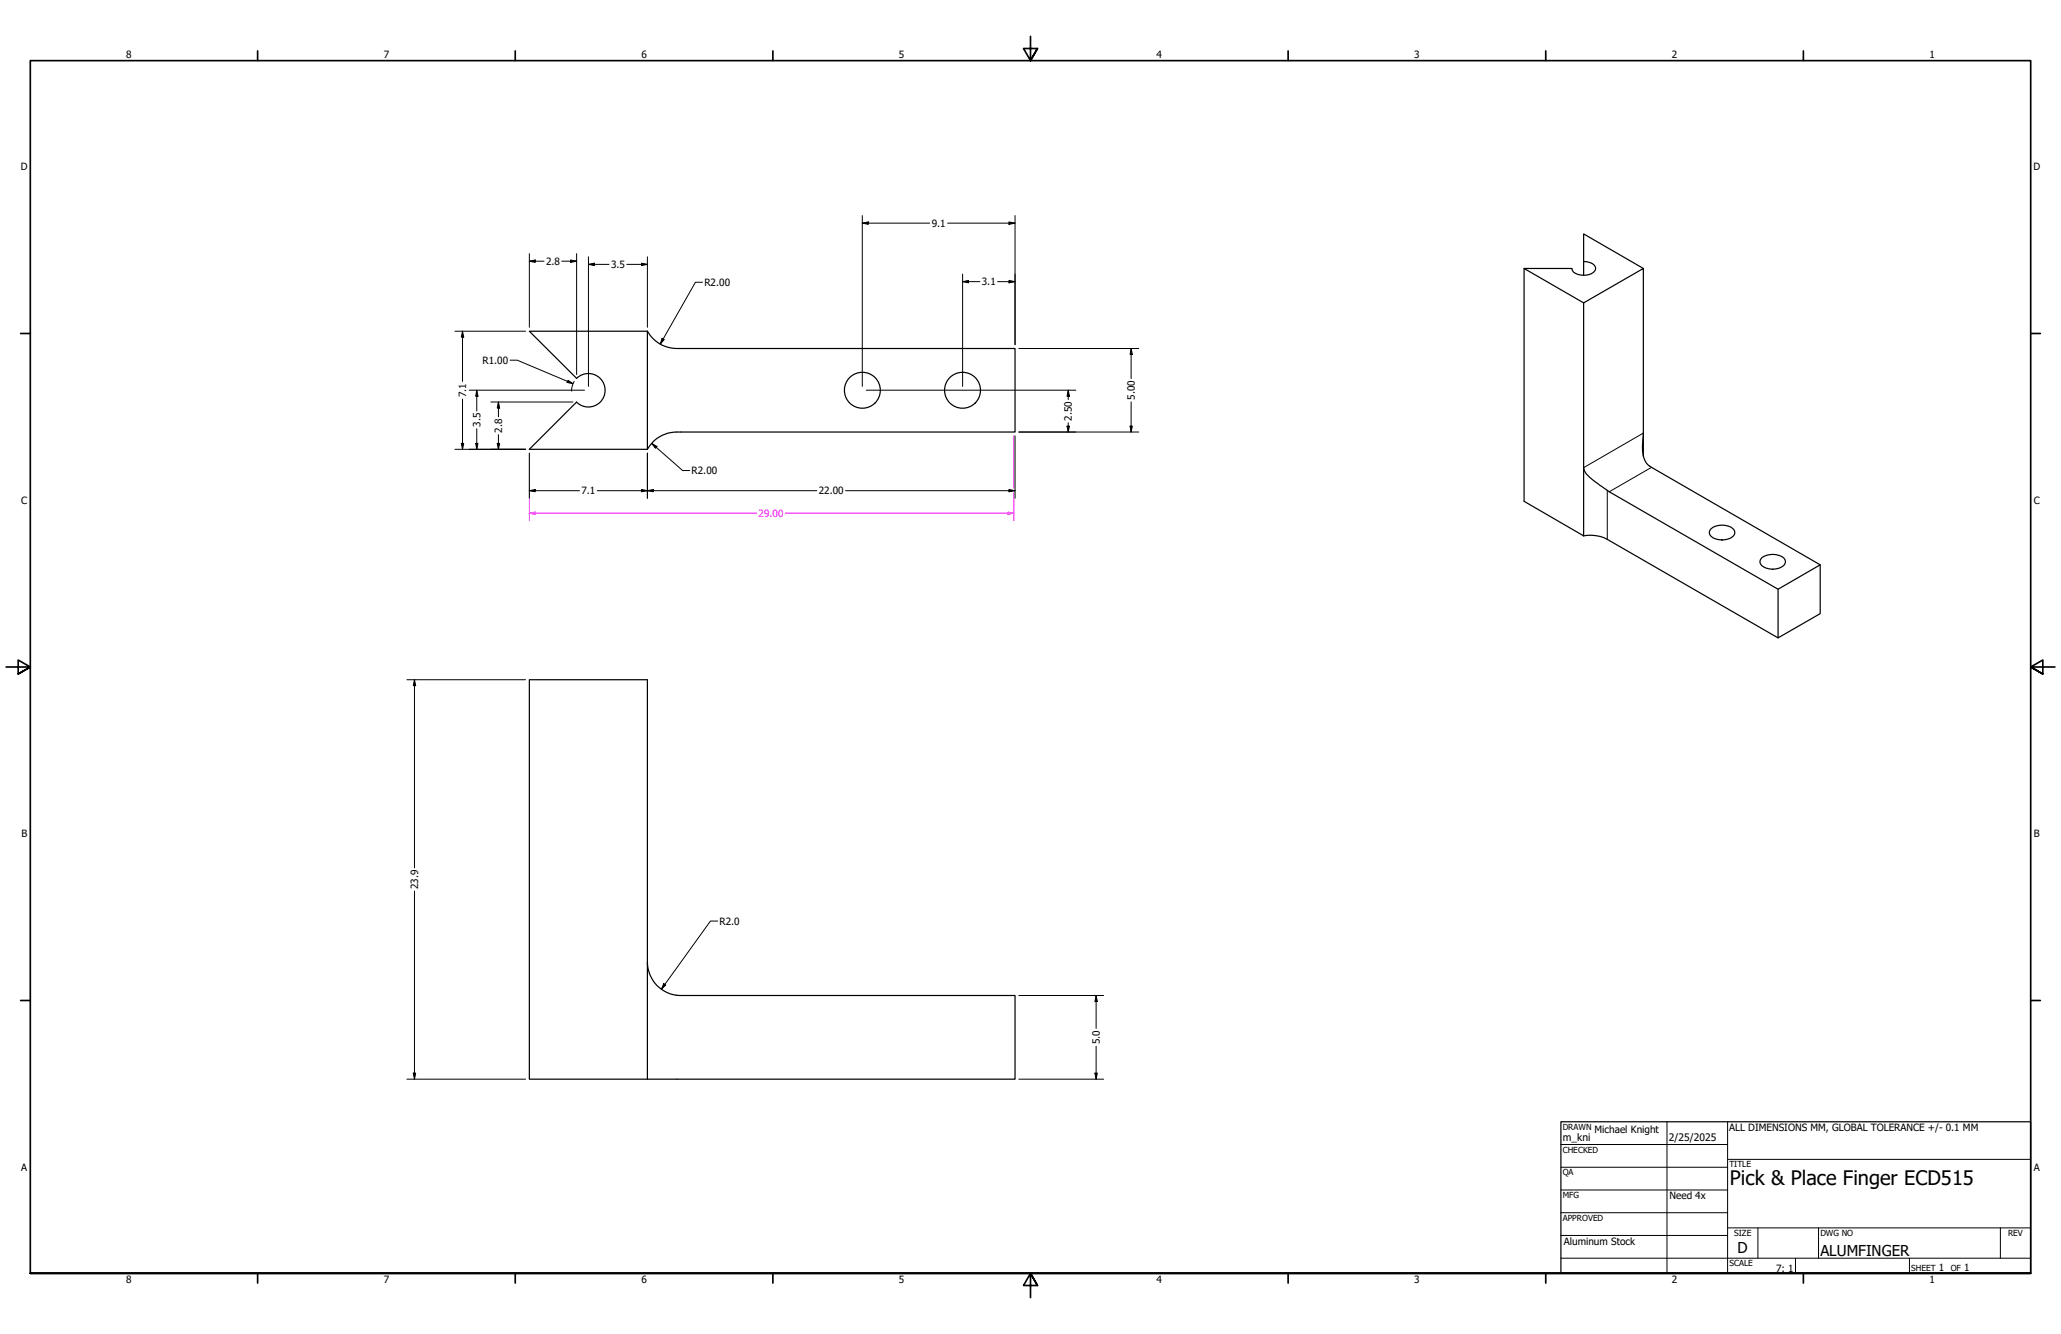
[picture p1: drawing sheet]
<svg xmlns="http://www.w3.org/2000/svg" width="864mm" height="559mm" viewBox="0 0 864 559" stroke-linecap="round" stroke-linejoin="round" font-family="sans-serif">
<!-- layer: Visible (ANSI) -->
<g fill="none" stroke="#000" stroke-width=".51">
<path d="M638.6 112.5l25 14.4M663.6 109.5a5.4 5.4 0 0 1 4.9 2.4 2.5 2.5 0 0 1-1.9 2.8 7.8 7.8 0 0 1-7.3-.7l-.7-1.5h-20v97.5l25 14.5M688.6 112.5l-25-14.5v17.3M271.3 138.7a14.5 14.5 0 0 0 14 7.3h140v35h-140a14.2 14.2 0 0 0-14 7.2M271.3 138.7h-49.5l19.8 19.8M271.3 138.7v49.5M241.6 158.5a7 7 0 0 1 9.9 0 7 7 0 0 1 0 9.9 7 7 0 0 1-9.9 0M241.6 168.4l-19.8 19.8h49.5M663.6 195.9v28.6M688.6 181.4a22.8 22.8 0 0 0 .9 12l1 1.3 1.5 1.1 70.7 40.8-17.7 10.2-70.7-40.8-3-2.2a24.4 24.4 0 0 1-7.3-6.5l-.4-1.4M688.6 181.4v-68.9l-25 14.4v69M688.6 181.4v9.7"/>
<path d="M663.6 224.5a15.5 15.5 0 0 1 9.9 1.4l71.5 41.3M716.9 221.6a7.3 7.3 0 0 1 9.9 .6 2.67 2.67 0 0 1-2.5 3.5 7.2 7.2 0 0 1-7.9-1.8l-.2-.8zM738.1 233.7a7.9 7.9 0 0 1 9.4 0 2.22 2.22 0 0 1-.9 3.8 7.1 7.1 0 0 1-9-1.4l-.2-.8zM762.7 236.6v20.4l-17.7 10.2v-20.4M271.3 403a14 14 0 0 0 14 14M285.3 417h140v35.1h-203.5v-167.4h49.5v167.4"/>
<circle cx="361.3" cy="163.5" r="7.5"/>
<circle cx="403.3" cy="163.5" r="7.5"/>
</g>
<!-- layer: Visible Narrow (ANSI) -->
<path d="M688.6 181.4l-25 14.5M692 195.8l-17.7 10.2M673.5 205.4v20.5" fill="none" stroke="#000" stroke-width=".42"/>
<!-- layer: Border (ANSI) -->
<g fill="none" stroke="#000" stroke-width=".7">
<path d="M431.8 15.2v10.2l-2.9-5.1h5.8l-2.9 5.1 2.9-5.1M107.9 21.3v4.1M215.9 21.3v4.1M323.8 21.3v4.1M539.8 21.3v4.1M647.7 21.3v4.1M755.6 21.3v4.1M8.6 139.7h4.1M850.9 139.7h4.1M2.5 279.4h10.2l-5.1-2.9v5.8l5.1-2.9-5.1 2.9M861.1 279.4h-10.2l5.1-2.9v5.8l-5.1-2.9 5.1 2.9M8.6 419.1h4.1"/>
<path d="M850.9 419.1h4.1M12.7 533.4v-508h838.2v508h-838.2h838.2M107.9 533.4v4.1M215.9 533.4v4.1M323.8 533.4v4.1M434.7 538.5l-2.9-5.1 2.9 5.1h-5.8l2.9-5.1v10.2M539.8 533.4v4.1M647.7 533.4v4.1M755.6 533.4v4.1"/>
</g>
<!-- layer: Title (ANSI) -->
<g fill="none" stroke="#000" stroke-width=".42">
<path d="M654 479.4h69.9M698.5 469.9v63.5M723.9 469.9v63.5M654 488.9h69.9M654 498.5h69.9M723.9 485.6h127M654 508h69.9M654 517.5h69.9M723.9 514.3h127M736.6 514.3v12.7M762 514.3v12.7M838.2 514.3v12.7"/>
<path d="M654 527h196.9M752.3 527v6.4M800.1 527v6.4"/>
</g>
<path d="M654 469.9h196.9v63.5h-196.9z" fill="none" stroke="#000" stroke-width=".51"/>
<!-- layer: Dimension (ANSI) -->
<path d="M221.8 214.9h2.5" fill="none" stroke="#f0f" stroke-width=".42"/>
<path d="M221.8 214.9l2.5-.4v1z" fill="#f0f"/>
<path d="M221.8 214.9l2.5-.4v1zM422.3 214.9h2.5" fill="none" stroke="#f0f" stroke-width=".42"/>
<path d="M422.3 214.5l2.5 .4-2.5 .6z" fill="#f0f"/>
<path d="M221.8 189.8v28.3M424.8 182.6v21.9M224.3 214.9h92.8M329.1 214.9h93.2M422.3 214.5l2.5 .4-2.5 .6zM424.8 206.5v11.6" fill="none" stroke="#f0f" stroke-width=".42"/>
<g fill="none" stroke="#000" stroke-width=".42">
<path d="M361.3 93.5l2.6-.5v1zM361.3 93.5h28.3M361.3 90.3v71.6M397.1 93.5h28.2M422.8 93l2.5 .5-2.5 .5zM425.3 90.3v54.1M221.8 109.4l2.5-.5v1zM221.8 106.2v30.9M221.8 109.4h6.2M235.4 109.4h6.2M239.1 108.9l2.5 .5-2.5 .5zM241.6 106.2v50.7"/>
<path d="M246.6 110.7l2.4-.5v1.1zM246.6 110.7h8.6M246.6 107.6v54.3M262.6 110.7h8.7M268.8 110.2l2.5 .5-2.5 .6zM271.3 107.6v29.5M294.4 118.2h-3l-14.7 25.9M403.4 118l2.4-.5v1zM403.4 118h7.2M403.4 114.8v47.1M418 118h7.3M422.8 117.5l2.5 .5-2.5 .5z"/>
<path d="M190.6 138.7h29.6M193.8 138.7l.5 2.5h-1zM193.8 138.7v21.1M213.7 150.9h3l23.4 9.8M238 159.3l2.1 1.4-2.5-.5zM240.6 159.8l-.9 2.2-.2 1.9M277.4 141.7l.9 .5-1.6 1.9zM426.9 146h50.2M474 146l.5 2.5h-1zM474 146v12.6M193.8 167.2v21M196.6 163.4h48.3"/>
<path d="M199.8 163.4l.5 2.6h-1zM199.8 163.4v8.7M199.8 179.6v8.6M205.7 168.4h34.3M208.9 168.4l.5 2.5h-1.1zM208.9 168.4v6.2M363 163.4h87.8M447.1 178.5h1l-.5 2.5zM447.6 163.4l.5 2.6h-1zM447.6 163.4v4M447.6 177.1v3.9M473.5 178.5h1l-.5 2.5z"/>
<path d="M474 168.3v12.7M190.6 188.2h29.6M193.3 185.7h1l-.5 2.5zM199.3 185.7h1l-.5 2.5zM208.3 185.7h1.1l-.5 2.5zM208.9 182.1v6.1M221.8 189.8v18.9M271.3 189.8v18.9M273 185.7l2.3 1.3-.7 .8zM273 185.7l13 11.4h3M425.3 182.6v26.1M426.9 181h50.2"/>
<path d="M221.8 205.5l2.5-.5v1zM221.8 205.5h21M250.3 205.5h92M268.8 205l2.5 .5-2.5 .5zM271.3 205.5l2.5-.5v1zM354.3 205.5h71M422.8 205l2.5 .5-2.5 .5zM170.5 284.7h49.7M173.7 284.7l.5 2.5h-1zM173.7 284.7v78.8M173.7 373.3v78.8M300.7 385.8h-3l-20.6 28.6"/>
<path d="M278.1 412.1l.9 .5-1.9 1.8zM426.9 417h35.6M459.3 417l.5 2.5h-1zM459.3 417v13.8M459.3 438.3v13.8M170.5 452.1h49.7M173.2 449.5h1l-.5 2.6zM426.9 452.1h35.6M458.8 449.5h1l-.5 2.6z"/>
</g>
<g fill="#000">
<path d="M361.3 93.5l2.6-.5v1zM422.8 93l2.5 .5-2.5 .5zM221.8 109.4l2.5-.5v1zM239.1 108.9l2.5 .5-2.5 .5zM246.6 110.7l2.4-.5v1.1zM268.8 110.2l2.5 .5-2.5 .6zM403.4 118l2.4-.5v1zM422.8 117.5l2.5 .5-2.5 .5zM193.8 138.7l.5 2.5h-1zM277.4 141.7l.9 .5-1.6 1.9zM474 146l.5 2.5h-1zM199.8 163.4l.5 2.6h-1z"/>
<path d="M208.9 168.4l.5 2.5h-1.1zM238 159.3l2.1 1.4-2.5-.5zM447.1 178.5h1l-.5 2.5zM447.6 163.4l.5 2.6h-1zM473.5 178.5h1l-.5 2.5zM193.3 185.7h1l-.5 2.5zM199.3 185.7h1l-.5 2.5zM208.3 185.7h1.1l-.5 2.5zM273 185.7l2.3 1.3-.7 .8zM221.8 205.5l2.5-.5v1zM268.8 205l2.5 .5-2.5 .5zM271.3 205.5l2.5-.5v1z"/>
<path d="M422.8 205l2.5 .5-2.5 .5zM173.7 284.7l.5 2.5h-1zM278.1 412.1l.9 .5-1.9 1.8zM459.3 417l.5 2.5h-1zM173.2 449.5h1l-.5 2.6zM458.8 449.5h1l-.5 2.6z"/>
</g>
<text font-size="8.4" x="724.9" y="496.3">Pick &amp; Place Finger ECD515</text>
<g font-size="6.3">
<text x="728.1" y="524.9">D</text>
<text x="762.8" y="526.2">ALUMFINGER</text>
</g>
<g font-size="4.3">
<text x="654.8" y="478">m_kni</text>
<text x="699.3" y="478">2/25/2025</text>
</g>
<g font-size="4.2">
<text x="52.8" y="24.4">8</text>
<text x="160.8" y="24.4">7</text>
<text x="268.7" y="24.4">6</text>
<text x="376.7" y="24.4">5</text>
<text x="484.6" y="24.4">4</text>
<text x="592.6" y="24.4">3</text>
<text x="700.5" y="24.4">2</text>
<text x="808.5" y="24.4">1</text>
<text x="8.8" y="71.4">D</text>
<text x="852" y="71.4">D</text>
<text x="390.4" y="95">9.1</text>
<text x="228.8" y="110.9">2.8</text>
<text x="256" y="112.3">3.5</text>
<text x="295.2" y="119.8">R2.00</text>
<text x="411.4" y="119.5">3.1</text>
<text x="202.2" y="152.4">R1.00</text>
<text x="195.3" y="166.4" transform="rotate(-90 195.3 166.4)">7.1</text>
<text x="475.5" y="167.5" transform="rotate(-90 475.5 167.5)">5.00</text>
<text x="201.3" y="178.8" transform="rotate(-90 201.3 178.8)">3.5</text>
<text x="449.1" y="176.3" transform="rotate(-90 449.1 176.3)">2.50</text>
<text x="210.4" y="181.2" transform="rotate(-90 210.4 181.2)">2.8</text>
<text x="289.8" y="198.6">R2.00</text>
<text x="243.6" y="207.1">7.1</text>
<text x="343.1" y="207.1">22.00</text>
<text x="8.9" y="211.1">C</text>
<text x="852.2" y="211.1">C</text>
<text x="9" y="350.8">B</text>
<text x="852.2" y="350.8">B</text>
<text x="175.2" y="372.4" transform="rotate(-90 175.2 372.4)">23.9</text>
<text x="301.5" y="387.3">R2.0</text>
<text x="460.8" y="437.5" transform="rotate(-90 460.8 437.5)">5.0</text>
<text x="724.5" y="474">ALL DIMENSIONS MM, GLOBAL TOLERANCE +/- 0.1 MM</text>
<text x="668.1" y="474.5">Michael Knight</text>
<text x="8.9" y="490.5">A</text>
<text x="852.2" y="490.5">A</text>
<text x="699.6" y="502.3">Need 4x</text>
<text x="655.3" y="521.6">Aluminum Stock</text>
<text x="744.2" y="532.6">7: 1</text>
<text x="812.4" y="532.6">1</text>
<text x="823" y="532.6">1</text>
<text x="52.8" y="537.5">8</text>
<text x="160.8" y="537.5">7</text>
<text x="268.7" y="537.5">6</text>
<text x="376.7" y="537.5">5</text>
<text x="484.6" y="537.5">4</text>
<text x="592.6" y="537.5">3</text>
<text x="700.5" y="537.5">2</text>
<text x="808.5" y="537.5">1</text>
</g>
<text font-size="4.2" fill="#f0f" x="317.9" y="216.5">29.00</text>
<g font-size="3.5">
<text x="654.8" y="473.2">DRAWN</text>
<text x="654.8" y="482.8">CHECKED</text>
<text x="724.7" y="488.9">TITLE</text>
<text x="654.8" y="492.3">QA</text>
<text x="654.8" y="501.8">MFG</text>
<text x="654.8" y="511.4">APPROVED</text>
<text x="726.7" y="517.7">SIZE</text>
<text x="762.8" y="517.7">DWG NO</text>
<text x="841.4" y="517.7">REV</text>
<text x="724.7" y="530.4">SCALE</text>
<text x="800.9" y="532.6">SHEET</text>
<text x="817.4" y="532.6">OF</text>
</g>
</svg>
